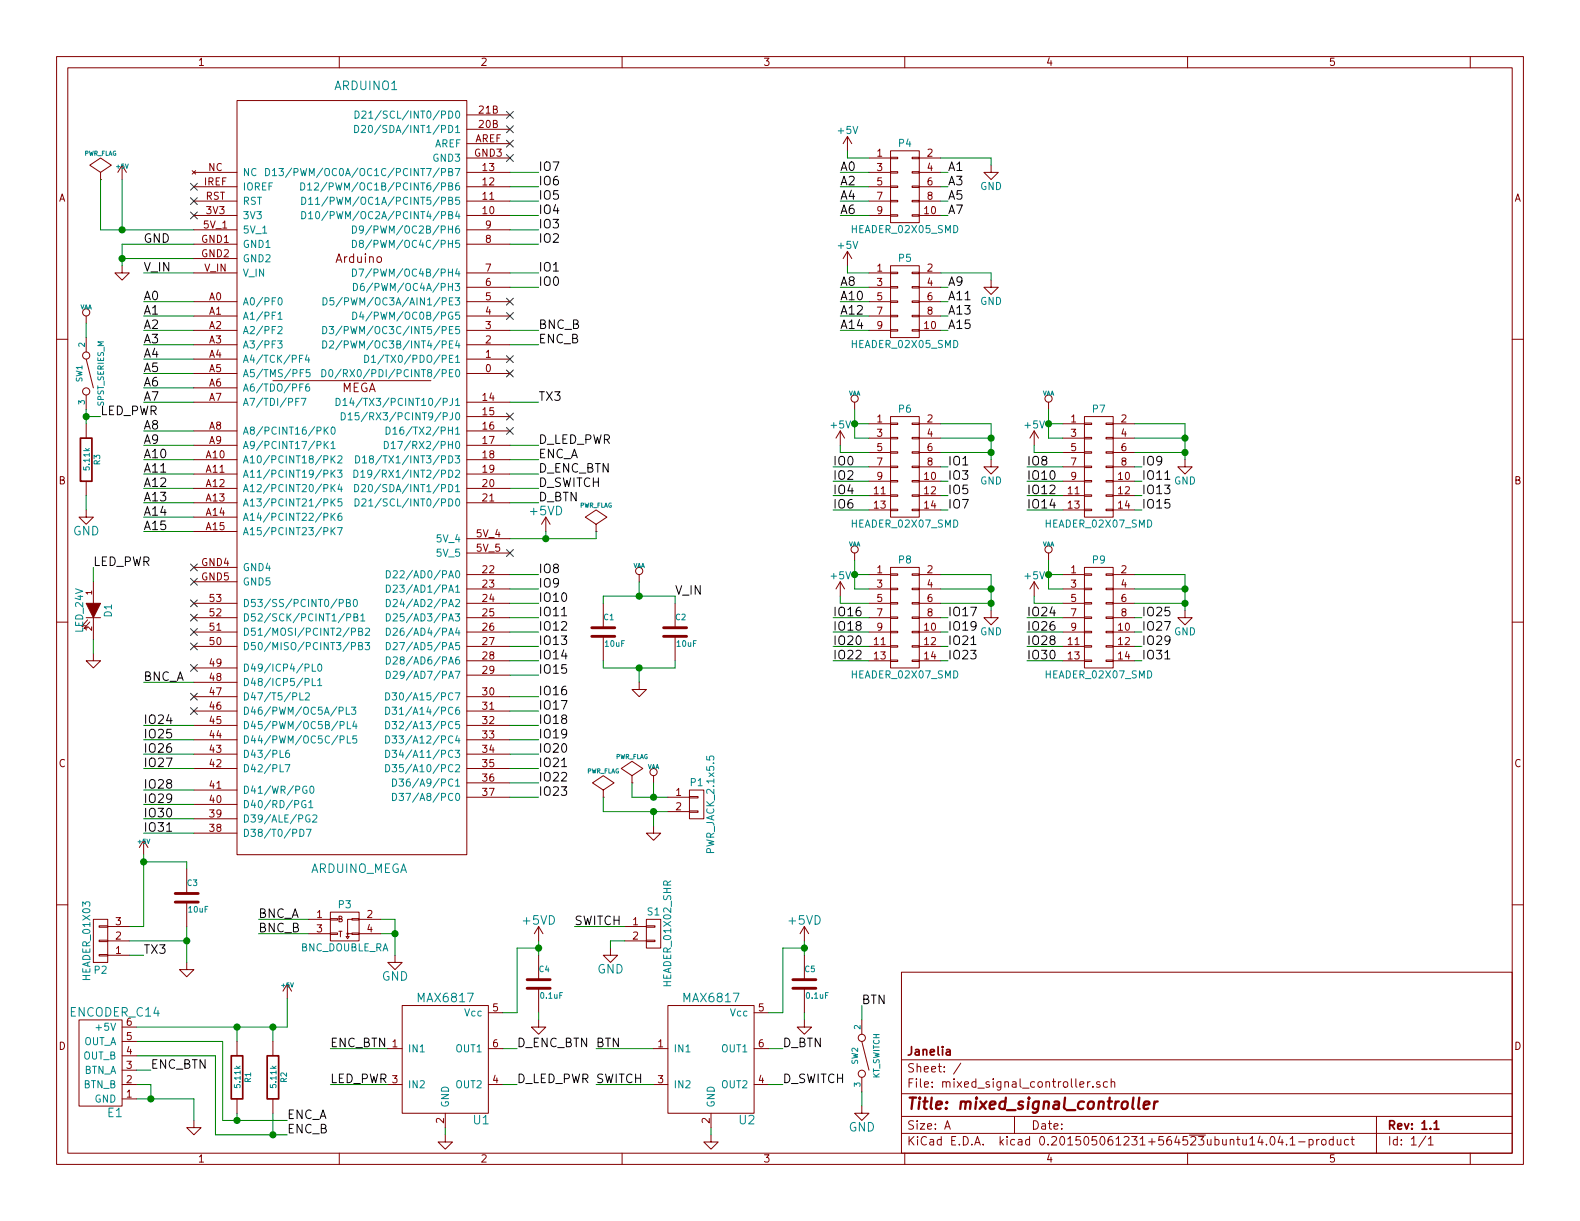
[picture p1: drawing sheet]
EESchema Schematic File Version 2
LIBS:power
LIBS:device
LIBS:transistors
LIBS:conn
LIBS:linear
LIBS:regul
LIBS:74xx
LIBS:cmos4000
LIBS:adc-dac
LIBS:memory
LIBS:xilinx
LIBS:microcontrollers
LIBS:dsp
LIBS:microchip
LIBS:analog_switches
LIBS:motorola
LIBS:texas
LIBS:intel
LIBS:audio
LIBS:interface
LIBS:digital-audio
LIBS:philips
LIBS:display
LIBS:cypress
LIBS:siliconi
LIBS:opto
LIBS:atmel
LIBS:contrib
LIBS:valves
LIBS:mixed_signal_controller
LIBS:components
LIBS:mixed_signal_controller-cache
EELAYER 25 0
EELAYER END
$Descr A 11000 8500
encoding utf-8
Sheet 1 1
Title "mixed_signal_controller"
Date ""
Rev "1.1"
Comp "Janelia"
Comment1 ""
Comment2 ""
Comment3 ""
Comment4 ""
$EndDescr
NoConn ~ 1350 1300
NoConn ~ 1350 1500
$Comp
L +5V #PWR01
U 1 1
P 850 1250
F 0 "#PWR01" H 850 1340 20  0001 C CNN
F 1 "+5V" H 850 1340 30  0000 C CNN
F 2 "" H 850 1250 60  0000 C CNN
F 3 "" H 850 1250 60  0000 C CNN
	1    850  1250
	1    0    0    -1  
$EndComp
$Comp
L PWR_FLAG #FLG02
U 1 1
P 700 1250
F 0 "#FLG02" H 700 1345 30  0001 C CNN
F 1 "PWR_FLAG" H 700 1430 30  0000 C CNN
F 2 "" H 700 1250 60  0000 C CNN
F 3 "" H 700 1250 60  0000 C CNN
	1    700  1250
	1    0    0    -1  
$EndComp
Wire Wire Line
	700  1250 700  1600
Wire Wire Line
	700  1600 1350 1600
Wire Wire Line
	850  1250 850  1600
Connection ~ 850  1600
$Comp
L GND #PWR03
U 1 1
P 850 1850
F 0 "#PWR03" H 850 1850 30  0001 C CNN
F 1 "GND" H 850 1780 30  0001 C CNN
F 2 "" H 850 1850 60  0000 C CNN
F 3 "" H 850 1850 60  0000 C CNN
	1    850  1850
	1    0    0    -1  
$EndComp
Wire Wire Line
	1350 1700 850  1700
Wire Wire Line
	850  1700 850  1850
Wire Wire Line
	1350 1800 850  1800
Connection ~ 850  1800
NoConn ~ 1350 3950
NoConn ~ 1350 4050
NoConn ~ 1350 4850
NoConn ~ 1350 4950
NoConn ~ 3550 1000
NoConn ~ 3550 1100
NoConn ~ 3550 2100
NoConn ~ 3550 2200
NoConn ~ 3550 2500
NoConn ~ 3550 2600
NoConn ~ 3550 2900
NoConn ~ 3550 3000
NoConn ~ 3550 3850
$Comp
L GND #PWR04
U 1 1
P 4550 5750
F 0 "#PWR04" H 4550 5750 30  0001 C CNN
F 1 "GND" H 4550 5680 30  0001 C CNN
F 2 "" H 4550 5750 60  0000 C CNN
F 3 "" H 4550 5750 60  0000 C CNN
	1    4550 5750
	1    0    0    -1  
$EndComp
$Comp
L VAA #PWR05
U 1 1
P 4550 5450
F 0 "#PWR05" H 4550 5510 30  0001 C CNN
F 1 "VAA" H 4550 5560 30  0000 C CNN
F 2 "" H 4550 5450 60  0000 C CNN
F 3 "" H 4550 5450 60  0000 C CNN
	1    4550 5450
	1    0    0    -1  
$EndComp
$Comp
L PWR_FLAG #FLG06
U 1 1
P 4400 5450
F 0 "#FLG06" H 4400 5545 30  0001 C CNN
F 1 "PWR_FLAG" H 4400 5630 30  0000 C CNN
F 2 "" H 4400 5450 60  0000 C CNN
F 3 "" H 4400 5450 60  0000 C CNN
	1    4400 5450
	1    0    0    -1  
$EndComp
$Comp
L PWR_FLAG #FLG07
U 1 1
P 4200 5550
F 0 "#FLG07" H 4200 5645 30  0001 C CNN
F 1 "PWR_FLAG" H 4200 5730 30  0000 C CNN
F 2 "" H 4200 5550 60  0000 C CNN
F 3 "" H 4200 5550 60  0000 C CNN
	1    4200 5550
	1    0    0    -1  
$EndComp
Wire Wire Line
	4400 5550 4650 5550
Wire Wire Line
	4400 5550 4400 5450
Wire Wire Line
	4550 5450 4550 5550
Connection ~ 4550 5550
Wire Wire Line
	4200 5650 4650 5650
Wire Wire Line
	4200 5650 4200 5550
Wire Wire Line
	4550 5650 4550 5750
Connection ~ 4550 5650
Wire Wire Line
	1350 1900 1000 1900
Text Label 1000 1900 0    60   ~ 0
V_IN
Wire Wire Line
	900  6650 1000 6650
Text Label 1000 6650 0    60   ~ 0
TX3
$Comp
L GND #PWR08
U 1 1
P 1300 6700
F 0 "#PWR08" H 1300 6700 30  0001 C CNN
F 1 "GND" H 1300 6630 30  0001 C CNN
F 2 "" H 1300 6700 60  0000 C CNN
F 3 "" H 1300 6700 60  0000 C CNN
	1    1300 6700
	1    0    0    -1  
$EndComp
Wire Wire Line
	1300 6450 1300 6700
Wire Wire Line
	900  6550 1300 6550
Connection ~ 1300 6550
$Comp
L +5V #PWR09
U 1 1
P 1000 5950
F 0 "#PWR09" H 1000 6040 20  0001 C CNN
F 1 "+5V" H 1000 6040 30  0000 C CNN
F 2 "" H 1000 5950 60  0000 C CNN
F 3 "" H 1000 5950 60  0000 C CNN
	1    1000 5950
	1    0    0    -1  
$EndComp
Wire Wire Line
	1300 6050 1300 6000
Wire Wire Line
	1300 6000 1000 6000
Wire Wire Line
	1000 5950 1000 6450
Wire Wire Line
	1000 6450 900  6450
Connection ~ 1000 6000
$Comp
L GND #PWR010
U 1 1
P 650 4550
F 0 "#PWR010" H 650 4550 30  0001 C CNN
F 1 "GND" H 650 4480 30  0001 C CNN
F 2 "" H 650 4550 60  0000 C CNN
F 3 "" H 650 4550 60  0000 C CNN
	1    650  4550
	1    0    0    -1  
$EndComp
Wire Wire Line
	650  4450 650  4550
$Comp
L VAA #PWR011
U 1 1
P 4450 4050
F 0 "#PWR011" H 4450 4110 30  0001 C CNN
F 1 "VAA" H 4450 4160 30  0000 C CNN
F 2 "" H 4450 4050 60  0000 C CNN
F 3 "" H 4450 4050 60  0000 C CNN
	1    4450 4050
	1    0    0    -1  
$EndComp
$Comp
L GND #PWR012
U 1 1
P 4450 4750
F 0 "#PWR012" H 4450 4750 30  0001 C CNN
F 1 "GND" H 4450 4680 30  0001 C CNN
F 2 "" H 4450 4750 60  0000 C CNN
F 3 "" H 4450 4750 60  0000 C CNN
	1    4450 4750
	1    0    0    -1  
$EndComp
$Comp
L GND #PWR013
U 1 1
P 1350 7800
F 0 "#PWR013" H 1350 7800 30  0001 C CNN
F 1 "GND" H 1350 7730 30  0001 C CNN
F 2 "" H 1350 7800 60  0000 C CNN
F 3 "" H 1350 7800 60  0000 C CNN
	1    1350 7800
	1    0    0    -1  
$EndComp
Wire Wire Line
	950  7650 1350 7650
Wire Wire Line
	1350 7650 1350 7800
Wire Wire Line
	950  7550 1050 7550
Wire Wire Line
	950  7450 1050 7450
$Comp
L +5V #PWR014
U 1 1
P 2000 6950
F 0 "#PWR014" H 2000 7040 20  0001 C CNN
F 1 "+5V" H 2000 7040 30  0000 C CNN
F 2 "" H 2000 6950 60  0000 C CNN
F 3 "" H 2000 6950 60  0000 C CNN
	1    2000 6950
	1    0    0    -1  
$EndComp
Wire Wire Line
	950  7150 2000 7150
Wire Wire Line
	2000 7150 2000 6950
Wire Wire Line
	1900 7250 1900 7150
Connection ~ 1900 7150
Wire Wire Line
	1650 7250 1650 7150
Connection ~ 1650 7150
Wire Wire Line
	950  7250 1550 7250
Wire Wire Line
	1550 7250 1550 7800
Wire Wire Line
	1550 7800 2000 7800
Wire Wire Line
	950  7350 1500 7350
Wire Wire Line
	1500 7350 1500 7900
Wire Wire Line
	1500 7900 2000 7900
Text Label 1050 7450 0    60   ~ 0
ENC_BTN
Text Label 2000 7800 0    60   ~ 0
ENC_A
Text Label 2000 7900 0    60   ~ 0
ENC_B
Wire Wire Line
	1650 7750 1650 7800
Connection ~ 1650 7800
Wire Wire Line
	1900 7750 1900 7900
Connection ~ 1900 7900
Wire Wire Line
	1050 7550 1050 7650
Connection ~ 1050 7650
Wire Wire Line
	2700 7300 2300 7300
Text Label 2300 7300 0    60   ~ 0
ENC_BTN
Wire Wire Line
	3500 7300 3600 7300
Text Label 3600 7300 0    60   ~ 0
D_ENC_BTN
$Comp
L GND #PWR015
U 1 1
P 3100 7900
F 0 "#PWR015" H 3100 7900 30  0001 C CNN
F 1 "GND" H 3100 7830 30  0001 C CNN
F 2 "" H 3100 7900 60  0000 C CNN
F 3 "" H 3100 7900 60  0000 C CNN
	1    3100 7900
	1    0    0    -1  
$EndComp
Wire Wire Line
	3100 7850 3100 7900
$Comp
L GND #PWR016
U 1 1
P 3750 7100
F 0 "#PWR016" H 3750 7100 30  0001 C CNN
F 1 "GND" H 3750 7030 30  0001 C CNN
F 2 "" H 3750 7100 60  0000 C CNN
F 3 "" H 3750 7100 60  0000 C CNN
	1    3750 7100
	1    0    0    -1  
$EndComp
$Comp
L VAA #PWR017
U 1 1
P 600 2250
F 0 "#PWR017" H 600 2310 30  0001 C CNN
F 1 "VAA" H 600 2360 30  0000 C CNN
F 2 "" H 600 2250 60  0000 C CNN
F 3 "" H 600 2250 60  0000 C CNN
	1    600  2250
	1    0    0    -1  
$EndComp
Text Label 1000 1700 0    60   ~ 0
GND
$Comp
L LED_24V D1
U 1 1
P 650 4250
F 0 "D1" H 650 4350 50  0000 C CNN
F 1 "LED_24V" H 650 4150 50  0000 C CNN
F 2 "mixed_signal_controller:LED_555-3XXX" H 550 4250 60  0001 C CNN
F 3 "" H 650 4250 60  0000 C CNN
F 4 "digikey" H 750 4450 60  0001 C CNN "Vendor"
F 5 "350-1723-ND" H 850 4550 60  0001 C CNN "PartNumber"
F 6 "LED 2MM 24V VERTICAL RED PC MNT" H 950 4650 60  0001 C CNN "Description"
	1    650  4250
	0    1    1    0   
$EndComp
$Comp
L 10uF C1
U 1 1
P 4200 4400
F 0 "C1" H 4200 4500 40  0000 L CNN
F 1 "10uF" H 4206 4315 40  0000 L CNN
F 2 "mixed_signal_controller:SM1210" H 4238 4250 30  0001 C CNN
F 3 "" H 4200 4400 60  0000 C CNN
F 4 "digikey" H 4300 4600 60  0001 C CNN "Vendor"
F 5 "445-4536-1-ND" H 4400 4700 60  0001 C CNN "PartNumber"
F 6 "CAP CER 10UF 50V 10% X7S 1210" H 4500 4800 60  0001 C CNN "Description"
	1    4200 4400
	1    0    0    -1  
$EndComp
$Comp
L 10uF C2
U 1 1
P 4700 4400
F 0 "C2" H 4700 4500 40  0000 L CNN
F 1 "10uF" H 4706 4315 40  0000 L CNN
F 2 "mixed_signal_controller:SM1210" H 4738 4250 30  0001 C CNN
F 3 "" H 4700 4400 60  0000 C CNN
F 4 "digikey" H 4800 4600 60  0001 C CNN "Vendor"
F 5 "445-4536-1-ND" H 4900 4700 60  0001 C CNN "PartNumber"
F 6 "CAP CER 10UF 50V 10% X7S 1210" H 5000 4800 60  0001 C CNN "Description"
	1    4700 4400
	1    0    0    -1  
$EndComp
$Comp
L 10uF C3
U 1 1
P 1300 6250
F 0 "C3" H 1300 6350 40  0000 L CNN
F 1 "10uF" H 1306 6165 40  0000 L CNN
F 2 "mixed_signal_controller:SM1210" H 1338 6100 30  0001 C CNN
F 3 "" H 1300 6250 60  0000 C CNN
F 4 "digikey" H 1400 6450 60  0001 C CNN "Vendor"
F 5 "445-4536-1-ND" H 1500 6550 60  0001 C CNN "PartNumber"
F 6 "CAP CER 10UF 50V 10% X7S 1210" H 1600 6650 60  0001 C CNN "Description"
	1    1300 6250
	1    0    0    -1  
$EndComp
$Comp
L 0.1uF C4
U 1 1
P 3750 6850
F 0 "C4" H 3750 6950 40  0000 L CNN
F 1 "0.1uF" H 3756 6765 40  0000 L CNN
F 2 "mixed_signal_controller:SM1210" H 3788 6700 30  0001 C CNN
F 3 "" H 3750 6850 60  0000 C CNN
F 4 "digikey" H 3850 7050 60  0001 C CNN "Vendor"
F 5 "478-3586-1-ND" H 3950 7150 60  0001 C CNN "PartNumber"
F 6 "CAP CER 0.1UF 50V 10% X7R 1210" H 4050 7250 60  0001 C CNN "Description"
	1    3750 6850
	1    0    0    -1  
$EndComp
$Comp
L 5.11k R1
U 1 1
P 1650 7500
F 0 "R1" V 1730 7500 40  0000 C CNN
F 1 "5.11k" V 1657 7501 40  0000 C CNN
F 2 "mixed_signal_controller:SM1210" V 1580 7500 30  0001 C CNN
F 3 "" H 1650 7500 30  0000 C CNN
F 4 "digikey" V 1830 7600 60  0001 C CNN "Vendor"
F 5 "P5.11KAACT-ND" V 1930 7700 60  0001 C CNN "PartNumber"
F 6 "RES SMD 5.11K OHM 1% 1/2W 1210" V 2030 7800 60  0001 C CNN "Description"
	1    1650 7500
	1    0    0    -1  
$EndComp
$Comp
L 5.11k R2
U 1 1
P 1900 7500
F 0 "R2" V 1980 7500 40  0000 C CNN
F 1 "5.11k" V 1907 7501 40  0000 C CNN
F 2 "mixed_signal_controller:SM1210" V 1830 7500 30  0001 C CNN
F 3 "" H 1900 7500 30  0000 C CNN
F 4 "digikey" V 2080 7600 60  0001 C CNN "Vendor"
F 5 "P5.11KAACT-ND" V 2180 7700 60  0001 C CNN "PartNumber"
F 6 "RES SMD 5.11K OHM 1% 1/2W 1210" V 2280 7800 60  0001 C CNN "Description"
	1    1900 7500
	1    0    0    -1  
$EndComp
$Comp
L MAX6817 U1
U 1 1
P 3100 7550
F 0 "U1" H 3350 7300 60  0000 C CNN
F 1 "MAX6817" H 3100 8150 60  0000 C CNN
F 2 "mixed_signal_controller:MAX6817" H 3250 7200 60  0001 C CNN
F 3 "" H 3100 7550 60  0000 C CNN
F 4 "digikey" H 3450 7400 60  0001 C CNN "Vendor"
F 5 "MAX6817EUT+TCT-ND" H 3550 7500 60  0001 C CNN "PartNumber"
F 6 "IC DEBOUNCER SWITCH DUAL SOT23-6" H 3650 7600 60  0001 C CNN "Description"
	1    3100 7550
	1    0    0    -1  
$EndComp
Wire Wire Line
	1350 4750 1000 4750
Text Label 1000 4750 0    60   ~ 0
BNC_A
$Comp
L ENCODER_C14 E1
U 1 1
P 800 7400
F 0 "E1" H 800 7050 60  0000 C CNN
F 1 "ENCODER_C14" H 800 7750 60  0000 C CNN
F 2 "mixed_signal_controller:Micro-MaTch_6_SMD" H 700 6950 60  0001 C CNN
F 3 "" H 800 7050 60  0000 C CNN
F 4 "digikey" H 900 7150 60  0001 C CNN "Vendor"
F 5 "A99474CT-ND" H 1000 7250 60  0001 C CNN "PartNumber"
F 6 "CONN FMALE-ON-BRD 6POS VERT SMD" H 1100 7350 60  0001 C CNN "Description"
	1    800  7400
	1    0    0    -1  
$EndComp
Wire Wire Line
	650  4050 650  3950
Text Label 650  3950 0    60   ~ 0
LED_PWR
Wire Wire Line
	3550 3300 3750 3300
Text Label 3750 3300 0    60   ~ 0
D_ENC_BTN
Wire Wire Line
	3550 2800 3750 2800
Text Label 3750 2800 0    60   ~ 0
TX3
Text Label 3750 3200 0    60   ~ 0
ENC_A
Text Label 3750 2400 0    60   ~ 0
ENC_B
$Comp
L 5.11k R3
U 1 1
P 600 3200
F 0 "R3" V 680 3200 40  0000 C CNN
F 1 "5.11k" V 607 3201 40  0000 C CNN
F 2 "mixed_signal_controller:SM1210" V 530 3200 30  0001 C CNN
F 3 "" H 600 3200 30  0000 C CNN
F 4 "digikey" V 780 3300 60  0001 C CNN "Vendor"
F 5 "P5.11KAACT-ND" V 880 3400 60  0001 C CNN "PartNumber"
F 6 "RES SMD 5.11K OHM 1% 1/2W 1210" V 980 3500 60  0001 C CNN "Description"
	1    600  3200
	1    0    0    -1  
$EndComp
$Comp
L GND #PWR018
U 1 1
P 600 3550
F 0 "#PWR018" H 600 3300 60  0001 C CNN
F 1 "GND" H 600 3400 60  0000 C CNN
F 2 "" H 600 3550 60  0000 C CNN
F 3 "" H 600 3550 60  0000 C CNN
	1    600  3550
	1    0    0    -1  
$EndComp
Wire Wire Line
	2700 7550 2300 7550
Text Label 2300 7550 0    60   ~ 0
LED_PWR
Wire Wire Line
	3500 7550 3600 7550
Text Label 3600 7550 0    60   ~ 0
D_LED_PWR
Text Label 3750 3100 0    60   ~ 0
D_LED_PWR
$Comp
L GND #PWR019
U 1 1
P 2750 6650
F 0 "#PWR019" H 2750 6400 60  0001 C CNN
F 1 "GND" H 2750 6500 60  0000 C CNN
F 2 "" H 2750 6650 60  0000 C CNN
F 3 "" H 2750 6650 60  0000 C CNN
	1    2750 6650
	1    0    0    -1  
$EndComp
Wire Wire Line
	2650 6400 2750 6400
Wire Wire Line
	2750 6400 2750 6650
Wire Wire Line
	2650 6500 2750 6500
Connection ~ 2750 6500
Wire Wire Line
	2150 6400 1800 6400
Wire Wire Line
	2150 6500 1800 6500
Text Label 1800 6400 0    60   ~ 0
BNC_A
Text Label 1800 6500 0    60   ~ 0
BNC_B
Text Label 3750 2300 0    60   ~ 0
BNC_B
$Comp
L BNC_DOUBLE_RA P3
U 1 1
P 2400 6450
F 0 "P3" H 2400 6600 50  0000 C CNN
F 1 "BNC_DOUBLE_RA" H 2400 6300 50  0000 C CNN
F 2 "mixed_signal_controller:BNC_DOUBLE" H 2400 5250 60  0001 C CNN
F 3 "" H 2400 5250 60  0000 C CNN
F 4 "digikey" H 2500 6700 60  0001 C CNN "Vendor"
F 5 "ACX1655-ND" H 2600 6800 60  0001 C CNN "PartNumber"
F 6 "CONN BNC JACK R/A 75 OHM PCB" H 2700 6900 60  0001 C CNN "Description"
	1    2400 6450
	1    0    0    -1  
$EndComp
NoConn ~ 1350 4200
Wire Wire Line
	1350 2100 1000 2100
Text Label 1000 2100 0    60   ~ 0
A0
NoConn ~ 3550 900 
NoConn ~ 3550 800 
Wire Wire Line
	3750 6550 3750 6650
Wire Wire Line
	3750 7050 3750 7100
Wire Wire Line
	3750 6600 3600 6600
Wire Wire Line
	3600 6600 3600 7050
Wire Wire Line
	3600 7050 3500 7050
Connection ~ 3750 6600
$Comp
L SPST_SERIES_M SW1
U 1 1
P 600 2600
F 0 "SW1" H 600 2550 40  0000 C CNN
F 1 "SPST_SERIES_M" H 600 2700 40  0000 C CNN
F 2 "mixed_signal_controller:SPST_SERIES_M" H 500 2400 60  0001 C CNN
F 3 "" H 600 2600 60  0000 C CNN
F 4 "digikey" H 700 2800 60  0001 C CNN "Vendor"
F 5 "360-3243-ND" H 800 2900 60  0001 C CNN "PartNumber"
F 6 "SWITCH TOGGLE SPST 6A 125V" H 900 3000 60  0001 C CNN "Description"
	1    600  2600
	0    1    1    0   
$EndComp
Wire Wire Line
	600  2350 600  2250
Wire Wire Line
	600  2850 600  2950
Wire Wire Line
	600  2900 700  2900
Connection ~ 600  2900
Text Label 700  2900 0    60   ~ 0
LED_PWR
Wire Wire Line
	600  3450 600  3550
$Comp
L HEADER_01X03 P2
U 1 1
P 700 6550
F 0 "P2" H 700 6750 50  0000 C CNN
F 1 "HEADER_01X03" V 800 6550 50  0000 C CNN
F 2 "footprints:Header_3_Pin" H 600 6650 60  0001 C CNN
F 3 "" H 700 6750 60  0000 C CNN
F 4 "digikey" H 800 6850 60  0001 C CNN "Vendor"
F 5 "609-3461-ND" H 900 6950 60  0001 C CNN "PartNumber"
F 6 "01x03 .100 SR STRAIGHT" H 1000 7050 60  0001 C CNN "Description"
	1    700  6550
	-1   0    0    1   
$EndComp
Wire Wire Line
	3550 3400 3750 3400
Wire Wire Line
	3550 3500 3750 3500
Text Label 3750 3400 0    60   ~ 0
D_SWITCH
Text Label 3750 3500 0    60   ~ 0
D_BTN
$Comp
L +5VD #PWR020
U 1 1
P 3800 3700
F 0 "#PWR020" H 3800 3550 60  0001 C CNN
F 1 "+5VD" H 3800 3840 60  0000 C CNN
F 2 "" H 3800 3700 60  0000 C CNN
F 3 "" H 3800 3700 60  0000 C CNN
	1    3800 3700
	1    0    0    -1  
$EndComp
$Comp
L PWR_FLAG #FLG021
U 1 1
P 4150 3700
F 0 "#FLG021" H 4150 3795 30  0001 C CNN
F 1 "PWR_FLAG" H 4150 3880 30  0000 C CNN
F 2 "" H 4150 3700 60  0000 C CNN
F 3 "" H 4150 3700 60  0000 C CNN
	1    4150 3700
	1    0    0    -1  
$EndComp
Wire Wire Line
	4150 3750 4150 3700
Wire Wire Line
	3550 3750 4150 3750
Wire Wire Line
	3800 3700 3800 3750
Connection ~ 3800 3750
$Comp
L +5VD #PWR022
U 1 1
P 3750 6550
F 0 "#PWR022" H 3750 6400 60  0001 C CNN
F 1 "+5VD" H 3750 6690 60  0000 C CNN
F 2 "" H 3750 6550 60  0000 C CNN
F 3 "" H 3750 6550 60  0000 C CNN
	1    3750 6550
	1    0    0    -1  
$EndComp
Wire Wire Line
	4550 7300 4150 7300
Text Label 4150 7300 0    60   ~ 0
BTN
Wire Wire Line
	5350 7300 5450 7300
Text Label 5450 7300 0    60   ~ 0
D_BTN
$Comp
L GND #PWR023
U 1 1
P 4950 7900
F 0 "#PWR023" H 4950 7900 30  0001 C CNN
F 1 "GND" H 4950 7830 30  0001 C CNN
F 2 "" H 4950 7900 60  0000 C CNN
F 3 "" H 4950 7900 60  0000 C CNN
	1    4950 7900
	1    0    0    -1  
$EndComp
Wire Wire Line
	4950 7850 4950 7900
$Comp
L GND #PWR024
U 1 1
P 5600 7100
F 0 "#PWR024" H 5600 7100 30  0001 C CNN
F 1 "GND" H 5600 7030 30  0001 C CNN
F 2 "" H 5600 7100 60  0000 C CNN
F 3 "" H 5600 7100 60  0000 C CNN
	1    5600 7100
	1    0    0    -1  
$EndComp
$Comp
L 0.1uF C5
U 1 1
P 5600 6850
F 0 "C5" H 5600 6950 40  0000 L CNN
F 1 "0.1uF" H 5606 6765 40  0000 L CNN
F 2 "mixed_signal_controller:SM1210" H 5638 6700 30  0001 C CNN
F 3 "" H 5600 6850 60  0000 C CNN
F 4 "digikey" H 5700 7050 60  0001 C CNN "Vendor"
F 5 "478-3586-1-ND" H 5800 7150 60  0001 C CNN "PartNumber"
F 6 "CAP CER 0.1UF 50V 10% X7R 1210" H 5900 7250 60  0001 C CNN "Description"
	1    5600 6850
	1    0    0    -1  
$EndComp
$Comp
L MAX6817 U2
U 1 1
P 4950 7550
F 0 "U2" H 5200 7300 60  0000 C CNN
F 1 "MAX6817" H 4950 8150 60  0000 C CNN
F 2 "mixed_signal_controller:MAX6817" H 5100 7200 60  0001 C CNN
F 3 "" H 4950 7550 60  0000 C CNN
F 4 "digikey" H 5300 7400 60  0001 C CNN "Vendor"
F 5 "MAX6817EUT+TCT-ND" H 5400 7500 60  0001 C CNN "PartNumber"
F 6 "IC DEBOUNCER SWITCH DUAL SOT23-6" H 5500 7600 60  0001 C CNN "Description"
	1    4950 7550
	1    0    0    -1  
$EndComp
Wire Wire Line
	4550 7550 4150 7550
Text Label 4150 7550 0    60   ~ 0
SWITCH
Wire Wire Line
	5350 7550 5450 7550
Text Label 5450 7550 0    60   ~ 0
D_SWITCH
Wire Wire Line
	5600 6550 5600 6650
Wire Wire Line
	5600 7050 5600 7100
Wire Wire Line
	5600 6600 5450 6600
Wire Wire Line
	5450 6600 5450 7050
Wire Wire Line
	5450 7050 5350 7050
Connection ~ 5600 6600
$Comp
L +5VD #PWR025
U 1 1
P 5600 6550
F 0 "#PWR025" H 5600 6400 60  0001 C CNN
F 1 "+5VD" H 5600 6690 60  0000 C CNN
F 2 "" H 5600 6550 60  0000 C CNN
F 3 "" H 5600 6550 60  0000 C CNN
	1    5600 6550
	1    0    0    -1  
$EndComp
$Comp
L HEADER_01X02_SHR S1
U 1 1
P 4550 6500
F 0 "S1" H 4550 6650 50  0000 C CNN
F 1 "HEADER_01X02_SHR" V 4650 6500 50  0000 C CNN
F 2 "mixed_signal_controller:Header_Shrouded_2_Pin" H 4450 6550 60  0001 C CNN
F 3 "" H 4550 6500 60  0000 C CNN
F 4 "digikey" H 4650 6750 60  0001 C CNN "Vendor"
F 5 "WM4800-ND" H 4750 6850 60  0001 C CNN "PartNumber"
F 6 "CONN HEADER 2POS .100 VERT GOLD" H 4850 6950 60  0001 C CNN "Description"
	1    4550 6500
	1    0    0    -1  
$EndComp
Wire Wire Line
	4350 6450 4000 6450
Text Label 4000 6450 0    60   ~ 0
SWITCH
$Comp
L GND #PWR026
U 1 1
P 4250 6600
F 0 "#PWR026" H 4250 6350 60  0001 C CNN
F 1 "GND" H 4250 6450 60  0000 C CNN
F 2 "" H 4250 6600 60  0000 C CNN
F 3 "" H 4250 6600 60  0000 C CNN
	1    4250 6600
	1    0    0    -1  
$EndComp
Wire Wire Line
	4250 6600 4250 6550
Wire Wire Line
	4250 6550 4350 6550
$Comp
L KT_SWITCH SW2
U 1 1
P 6000 7350
F 0 "SW2" H 6000 7300 40  0000 C CNN
F 1 "KT_SWITCH" H 6000 7450 40  0000 C CNN
F 2 "mixed_signal_controller:KT_SWITCH" H 5900 7150 60  0001 C CNN
F 3 "" H 6000 7300 60  0000 C CNN
F 4 "digikey" H 6100 7550 60  0001 C CNN "Vendor"
F 5 "CKN1860CT-ND" H 6200 7650 60  0001 C CNN "PartNumber"
F 6 "SWITCH TACTILE SPST-NO 1VA 32V" H 6300 7750 60  0001 C CNN "Description"
	1    6000 7350
	0    1    1    0   
$EndComp
$Comp
L GND #PWR027
U 1 1
P 6000 7700
F 0 "#PWR027" H 6000 7450 60  0001 C CNN
F 1 "GND" H 6000 7550 60  0000 C CNN
F 2 "" H 6000 7700 60  0000 C CNN
F 3 "" H 6000 7700 60  0000 C CNN
	1    6000 7700
	1    0    0    -1  
$EndComp
Wire Wire Line
	6000 7600 6000 7700
Wire Wire Line
	6000 7100 6000 7000
Text Label 6000 7000 0    60   ~ 0
BTN
Wire Wire Line
	3550 3200 3750 3200
Wire Wire Line
	3550 2400 3750 2400
Wire Wire Line
	3550 2300 3750 2300
Wire Wire Line
	3550 3100 3750 3100
NoConn ~ 1350 4300
NoConn ~ 1350 4400
NoConn ~ 1350 4500
NoConn ~ 1350 4650
Wire Wire Line
	1350 2800 1000 2800
Wire Wire Line
	1350 2700 1000 2700
Wire Wire Line
	1350 2600 1000 2600
Wire Wire Line
	1350 2500 1000 2500
Wire Wire Line
	1350 2400 1000 2400
Wire Wire Line
	1350 2300 1000 2300
Wire Wire Line
	1350 2200 1000 2200
Text Label 1000 2200 0    60   ~ 0
A1
Text Label 1000 2300 0    60   ~ 0
A2
Text Label 1000 2400 0    60   ~ 0
A3
Text Label 1000 2500 0    60   ~ 0
A4
Text Label 1000 2600 0    60   ~ 0
A5
Text Label 1000 2700 0    60   ~ 0
A6
Text Label 1000 2800 0    60   ~ 0
A7
$Comp
L HEADER_02X05_SMD P4
U 1 1
P 6300 1300
F 0 "P4" H 6300 1600 50  0000 C CNN
F 1 "HEADER_02X05_SMD" H 6300 1000 50  0000 C CNN
F 2 "mixed_signal_controller:HEADER_02x05_SMD" H 6300 100 60  0001 C CNN
F 3 "" H 6300 100 60  0000 C CNN
F 4 "digikey" H 6400 1700 60  0001 C CNN "Vendor"
F 5 "S9185-ND" H 6500 1800 60  0001 C CNN "PartNumber"
F 6 "CONN_HEADR_2.54MM_10POS_GOLD_SMD" H 6600 1900 60  0001 C CNN "Description"
	1    6300 1300
	1    0    0    -1  
$EndComp
$Comp
L +5V #PWR028
U 1 1
P 5900 1050
F 0 "#PWR028" H 5900 900 50  0001 C CNN
F 1 "+5V" H 5900 1190 50  0000 C CNN
F 2 "" H 5900 1050 60  0000 C CNN
F 3 "" H 5900 1050 60  0000 C CNN
	1    5900 1050
	1    0    0    -1  
$EndComp
Wire Wire Line
	6050 1100 5900 1100
Wire Wire Line
	5900 1100 5900 1050
Wire Wire Line
	6050 1200 5850 1200
Text Label 5850 1200 0    60   ~ 0
A0
Wire Wire Line
	6050 1300 5850 1300
Wire Wire Line
	6050 1400 5850 1400
Wire Wire Line
	6050 1500 5850 1500
Wire Wire Line
	6550 1200 6600 1200
Wire Wire Line
	6550 1300 6600 1300
Wire Wire Line
	6550 1400 6600 1400
Wire Wire Line
	6550 1500 6600 1500
Text Label 6600 1200 0    60   ~ 0
A1
Text Label 6600 1300 0    60   ~ 0
A3
Text Label 5850 1300 0    60   ~ 0
A2
Text Label 5850 1400 0    60   ~ 0
A4
Text Label 5850 1500 0    60   ~ 0
A6
Text Label 6600 1400 0    60   ~ 0
A5
Text Label 6600 1500 0    60   ~ 0
A7
$Comp
L GND #PWR029
U 1 1
P 6900 1150
F 0 "#PWR029" H 6900 900 50  0001 C CNN
F 1 "GND" H 6900 1000 50  0000 C CNN
F 2 "" H 6900 1150 60  0000 C CNN
F 3 "" H 6900 1150 60  0000 C CNN
	1    6900 1150
	1    0    0    -1  
$EndComp
Wire Wire Line
	6550 1100 6900 1100
Wire Wire Line
	6900 1100 6900 1150
NoConn ~ 1350 1400
$Comp
L PWR_JACK_2.1x5.5 P1
U 1 1
P 4850 5600
F 0 "P1" H 4850 5750 50  0000 C CNN
F 1 "PWR_JACK_2.1x5.5" V 4950 5600 50  0000 C CNN
F 2 "mixed_signal_controller:DCJACK_2PIN_HIGHCURRENT" H 4750 5650 60  0001 C CNN
F 3 "" H 4850 5750 60  0000 C CNN
F 4 "digikey" H 4950 5850 60  0001 C CNN "Vendor"
F 5 "CP-063AH-ND" H 5050 5950 60  0001 C CNN "PartNumber"
F 6 "CONN PWR JACK DC 2.1X5.5 8A T/H" H 5150 6050 60  0001 C CNN "Description"
	1    4850 5600
	1    0    0    -1  
$EndComp
Wire Wire Line
	4200 4200 4200 4150
Wire Wire Line
	4200 4150 4700 4150
Wire Wire Line
	4700 4150 4700 4200
Wire Wire Line
	4200 4600 4200 4650
Wire Wire Line
	4200 4650 4700 4650
Wire Wire Line
	4700 4650 4700 4600
Wire Wire Line
	4450 4650 4450 4750
Connection ~ 4450 4650
Wire Wire Line
	4450 4050 4450 4150
Connection ~ 4450 4150
Text Label 4700 4150 0    60   ~ 0
V_IN
$Comp
L HEADER_02X05_SMD P5
U 1 1
P 6300 2100
F 0 "P5" H 6300 2400 50  0000 C CNN
F 1 "HEADER_02X05_SMD" H 6300 1800 50  0000 C CNN
F 2 "mixed_signal_controller:HEADER_02x05_SMD" H 6300 900 60  0001 C CNN
F 3 "" H 6300 900 60  0000 C CNN
F 4 "digikey" H 6400 2500 60  0001 C CNN "Vendor"
F 5 "S9185-ND" H 6500 2600 60  0001 C CNN "PartNumber"
F 6 "CONN_HEADR_2.54MM_10POS_GOLD_SMD" H 6600 2700 60  0001 C CNN "Description"
	1    6300 2100
	1    0    0    -1  
$EndComp
$Comp
L +5V #PWR030
U 1 1
P 5900 1850
F 0 "#PWR030" H 5900 1700 50  0001 C CNN
F 1 "+5V" H 5900 1990 50  0000 C CNN
F 2 "" H 5900 1850 60  0000 C CNN
F 3 "" H 5900 1850 60  0000 C CNN
	1    5900 1850
	1    0    0    -1  
$EndComp
Wire Wire Line
	6050 1900 5900 1900
Wire Wire Line
	5900 1900 5900 1850
Wire Wire Line
	6050 2000 5850 2000
Text Label 5850 2000 0    60   ~ 0
A8
Wire Wire Line
	6050 2100 5850 2100
Wire Wire Line
	6050 2200 5850 2200
Wire Wire Line
	6050 2300 5850 2300
Wire Wire Line
	6550 2000 6600 2000
Wire Wire Line
	6550 2100 6600 2100
Wire Wire Line
	6550 2200 6600 2200
Wire Wire Line
	6550 2300 6600 2300
Text Label 6600 2000 0    60   ~ 0
A9
Text Label 6600 2100 0    60   ~ 0
A11
Text Label 5850 2100 0    60   ~ 0
A10
Text Label 5850 2200 0    60   ~ 0
A12
Text Label 5850 2300 0    60   ~ 0
A14
Text Label 6600 2200 0    60   ~ 0
A13
Text Label 6600 2300 0    60   ~ 0
A15
$Comp
L GND #PWR031
U 1 1
P 6900 1950
F 0 "#PWR031" H 6900 1700 50  0001 C CNN
F 1 "GND" H 6900 1800 50  0000 C CNN
F 2 "" H 6900 1950 60  0000 C CNN
F 3 "" H 6900 1950 60  0000 C CNN
	1    6900 1950
	1    0    0    -1  
$EndComp
Wire Wire Line
	6550 1900 6900 1900
Wire Wire Line
	6900 1900 6900 1950
Wire Wire Line
	1350 3000 1000 3000
Wire Wire Line
	1350 3100 1000 3100
Wire Wire Line
	1350 3200 1000 3200
Wire Wire Line
	1350 3300 1000 3300
Wire Wire Line
	1350 3400 1000 3400
Wire Wire Line
	1350 3500 1000 3500
Wire Wire Line
	1350 3600 1000 3600
Wire Wire Line
	1350 3700 1000 3700
Text Label 1000 3000 0    60   ~ 0
A8
Text Label 1000 3100 0    60   ~ 0
A9
Text Label 1000 3200 0    60   ~ 0
A10
Text Label 1000 3300 0    60   ~ 0
A11
Text Label 1000 3400 0    60   ~ 0
A12
Text Label 1000 3500 0    60   ~ 0
A13
Text Label 1000 3600 0    60   ~ 0
A14
Text Label 1000 3700 0    60   ~ 0
A15
$Comp
L HEADER_02X07_SMD P6
U 1 1
P 6300 3250
F 0 "P6" H 6300 3650 50  0000 C CNN
F 1 "HEADER_02X07_SMD" H 6300 2850 50  0000 C CNN
F 2 "mixed_signal_controller:HEADER_02x07_SMD" H 6300 2050 60  0001 C CNN
F 3 "" H 6300 2050 60  0000 C CNN
F 4 "digikey" H 6400 3750 60  0001 C CNN "Vendor"
F 5 "S9186-ND" H 6500 3850 60  0001 C CNN "PartNumber"
F 6 "CONN HEADR 2.54MM 14POS GOLD SMD" H 6600 3950 60  0001 C CNN "Description"
	1    6300 3250
	1    0    0    -1  
$EndComp
Wire Wire Line
	6050 3250 5800 3250
Wire Wire Line
	6050 3350 5800 3350
Wire Wire Line
	6050 3450 5800 3450
Wire Wire Line
	6050 3550 5800 3550
Text Label 5800 3250 0    60   ~ 0
IO0
Text Label 5800 3350 0    60   ~ 0
IO2
Text Label 5800 3450 0    60   ~ 0
IO4
Text Label 5800 3550 0    60   ~ 0
IO6
Wire Wire Line
	6550 3250 6600 3250
Wire Wire Line
	6550 3350 6600 3350
Wire Wire Line
	6550 3450 6600 3450
Wire Wire Line
	6550 3550 6600 3550
Text Label 6600 3250 0    60   ~ 0
IO1
Text Label 6600 3350 0    60   ~ 0
IO3
Text Label 6600 3450 0    60   ~ 0
IO5
Text Label 6600 3550 0    60   ~ 0
IO7
$Comp
L +5V #PWR032
U 1 1
P 5850 3100
F 0 "#PWR032" H 5850 2950 50  0001 C CNN
F 1 "+5V" H 5850 3240 50  0000 C CNN
F 2 "" H 5850 3100 60  0000 C CNN
F 3 "" H 5850 3100 60  0000 C CNN
	1    5850 3100
	1    0    0    -1  
$EndComp
Wire Wire Line
	6050 3150 5850 3150
Wire Wire Line
	5850 3150 5850 3100
$Comp
L VAA #PWR033
U 1 1
P 5950 2850
F 0 "#PWR033" H 5950 2910 30  0001 C CNN
F 1 "VAA" H 5950 2960 30  0000 C CNN
F 2 "" H 5950 2850 60  0000 C CNN
F 3 "" H 5950 2850 60  0000 C CNN
	1    5950 2850
	1    0    0    -1  
$EndComp
Wire Wire Line
	5950 2850 5950 3050
Wire Wire Line
	5950 3050 6050 3050
Wire Wire Line
	6050 2950 5950 2950
Connection ~ 5950 2950
$Comp
L GND #PWR034
U 1 1
P 6900 3200
F 0 "#PWR034" H 6900 2950 50  0001 C CNN
F 1 "GND" H 6900 3050 50  0000 C CNN
F 2 "" H 6900 3200 60  0000 C CNN
F 3 "" H 6900 3200 60  0000 C CNN
	1    6900 3200
	1    0    0    -1  
$EndComp
Wire Wire Line
	6550 2950 6900 2950
Wire Wire Line
	6900 2950 6900 3200
Wire Wire Line
	6550 3050 6900 3050
Connection ~ 6900 3050
Wire Wire Line
	6550 3150 6900 3150
Connection ~ 6900 3150
Wire Wire Line
	3550 2000 3750 2000
Wire Wire Line
	3550 1900 3750 1900
Wire Wire Line
	3550 1700 3750 1700
Wire Wire Line
	3550 1600 3750 1600
Wire Wire Line
	3550 1500 3750 1500
Wire Wire Line
	3550 1400 3750 1400
Wire Wire Line
	3550 1300 3750 1300
Wire Wire Line
	3550 1200 3750 1200
Text Label 3750 2000 0    60   ~ 0
IO0
Text Label 3750 1900 0    60   ~ 0
IO1
Text Label 3750 1700 0    60   ~ 0
IO2
Text Label 3750 1600 0    60   ~ 0
IO3
Text Label 3750 1500 0    60   ~ 0
IO4
Text Label 3750 1400 0    60   ~ 0
IO5
Text Label 3750 1300 0    60   ~ 0
IO6
Text Label 3750 1200 0    60   ~ 0
IO7
$Comp
L HEADER_02X07_SMD P8
U 1 1
P 6300 4300
F 0 "P8" H 6300 4700 50  0000 C CNN
F 1 "HEADER_02X07_SMD" H 6300 3900 50  0000 C CNN
F 2 "mixed_signal_controller:HEADER_02x07_SMD" H 6300 3100 60  0001 C CNN
F 3 "" H 6300 3100 60  0000 C CNN
F 4 "digikey" H 6400 4800 60  0001 C CNN "Vendor"
F 5 "S9186-ND" H 6500 4900 60  0001 C CNN "PartNumber"
F 6 "CONN HEADR 2.54MM 14POS GOLD SMD" H 6600 5000 60  0001 C CNN "Description"
	1    6300 4300
	1    0    0    -1  
$EndComp
Wire Wire Line
	6050 4300 5800 4300
Wire Wire Line
	6050 4400 5800 4400
Wire Wire Line
	6050 4500 5800 4500
Wire Wire Line
	6050 4600 5800 4600
Text Label 5800 4300 0    60   ~ 0
IO16
Text Label 5800 4400 0    60   ~ 0
IO18
Text Label 5800 4500 0    60   ~ 0
IO20
Text Label 5800 4600 0    60   ~ 0
IO22
Wire Wire Line
	6550 4300 6600 4300
Wire Wire Line
	6550 4400 6600 4400
Wire Wire Line
	6550 4500 6600 4500
Wire Wire Line
	6550 4600 6600 4600
Text Label 6600 4300 0    60   ~ 0
IO17
Text Label 6600 4400 0    60   ~ 0
IO19
Text Label 6600 4500 0    60   ~ 0
IO21
Text Label 6600 4600 0    60   ~ 0
IO23
$Comp
L +5V #PWR035
U 1 1
P 5850 4150
F 0 "#PWR035" H 5850 4000 50  0001 C CNN
F 1 "+5V" H 5850 4290 50  0000 C CNN
F 2 "" H 5850 4150 60  0000 C CNN
F 3 "" H 5850 4150 60  0000 C CNN
	1    5850 4150
	1    0    0    -1  
$EndComp
Wire Wire Line
	6050 4200 5850 4200
Wire Wire Line
	5850 4200 5850 4150
$Comp
L VAA #PWR036
U 1 1
P 5950 3900
F 0 "#PWR036" H 5950 3960 30  0001 C CNN
F 1 "VAA" H 5950 4010 30  0000 C CNN
F 2 "" H 5950 3900 60  0000 C CNN
F 3 "" H 5950 3900 60  0000 C CNN
	1    5950 3900
	1    0    0    -1  
$EndComp
Wire Wire Line
	5950 3900 5950 4100
Wire Wire Line
	5950 4100 6050 4100
Wire Wire Line
	6050 4000 5950 4000
Connection ~ 5950 4000
$Comp
L GND #PWR037
U 1 1
P 6900 4250
F 0 "#PWR037" H 6900 4000 50  0001 C CNN
F 1 "GND" H 6900 4100 50  0000 C CNN
F 2 "" H 6900 4250 60  0000 C CNN
F 3 "" H 6900 4250 60  0000 C CNN
	1    6900 4250
	1    0    0    -1  
$EndComp
Wire Wire Line
	6550 4000 6900 4000
Wire Wire Line
	6900 4000 6900 4250
Wire Wire Line
	6550 4100 6900 4100
Connection ~ 6900 4100
Wire Wire Line
	6550 4200 6900 4200
Connection ~ 6900 4200
$Comp
L HEADER_02X07_SMD P7
U 1 1
P 7650 3250
F 0 "P7" H 7650 3650 50  0000 C CNN
F 1 "HEADER_02X07_SMD" H 7650 2850 50  0000 C CNN
F 2 "mixed_signal_controller:HEADER_02x07_SMD" H 7650 2050 60  0001 C CNN
F 3 "" H 7650 2050 60  0000 C CNN
F 4 "digikey" H 7750 3750 60  0001 C CNN "Vendor"
F 5 "S9186-ND" H 7850 3850 60  0001 C CNN "PartNumber"
F 6 "CONN HEADR 2.54MM 14POS GOLD SMD" H 7950 3950 60  0001 C CNN "Description"
	1    7650 3250
	1    0    0    -1  
$EndComp
Wire Wire Line
	7400 3250 7150 3250
Wire Wire Line
	7400 3350 7150 3350
Wire Wire Line
	7400 3450 7150 3450
Wire Wire Line
	7400 3550 7150 3550
Text Label 7150 3250 0    60   ~ 0
IO8
Text Label 7150 3350 0    60   ~ 0
IO10
Text Label 7150 3450 0    60   ~ 0
IO12
Text Label 7150 3550 0    60   ~ 0
IO14
Wire Wire Line
	7900 3250 7950 3250
Wire Wire Line
	7900 3350 7950 3350
Wire Wire Line
	7900 3450 7950 3450
Wire Wire Line
	7900 3550 7950 3550
Text Label 7950 3250 0    60   ~ 0
IO9
Text Label 7950 3350 0    60   ~ 0
IO11
Text Label 7950 3450 0    60   ~ 0
IO13
Text Label 7950 3550 0    60   ~ 0
IO15
$Comp
L +5V #PWR038
U 1 1
P 7200 3100
F 0 "#PWR038" H 7200 2950 50  0001 C CNN
F 1 "+5V" H 7200 3240 50  0000 C CNN
F 2 "" H 7200 3100 60  0000 C CNN
F 3 "" H 7200 3100 60  0000 C CNN
	1    7200 3100
	1    0    0    -1  
$EndComp
Wire Wire Line
	7400 3150 7200 3150
Wire Wire Line
	7200 3150 7200 3100
$Comp
L VAA #PWR039
U 1 1
P 7300 2850
F 0 "#PWR039" H 7300 2910 30  0001 C CNN
F 1 "VAA" H 7300 2960 30  0000 C CNN
F 2 "" H 7300 2850 60  0000 C CNN
F 3 "" H 7300 2850 60  0000 C CNN
	1    7300 2850
	1    0    0    -1  
$EndComp
Wire Wire Line
	7300 2850 7300 3050
Wire Wire Line
	7300 3050 7400 3050
Wire Wire Line
	7400 2950 7300 2950
Connection ~ 7300 2950
$Comp
L GND #PWR040
U 1 1
P 8250 3200
F 0 "#PWR040" H 8250 2950 50  0001 C CNN
F 1 "GND" H 8250 3050 50  0000 C CNN
F 2 "" H 8250 3200 60  0000 C CNN
F 3 "" H 8250 3200 60  0000 C CNN
	1    8250 3200
	1    0    0    -1  
$EndComp
Wire Wire Line
	7900 2950 8250 2950
Wire Wire Line
	8250 2950 8250 3200
Wire Wire Line
	7900 3050 8250 3050
Connection ~ 8250 3050
Wire Wire Line
	7900 3150 8250 3150
Connection ~ 8250 3150
$Comp
L HEADER_02X07_SMD P9
U 1 1
P 7650 4300
F 0 "P9" H 7650 4700 50  0000 C CNN
F 1 "HEADER_02X07_SMD" H 7650 3900 50  0000 C CNN
F 2 "mixed_signal_controller:HEADER_02x07_SMD" H 7650 3100 60  0001 C CNN
F 3 "" H 7650 3100 60  0000 C CNN
F 4 "digikey" H 7750 4800 60  0001 C CNN "Vendor"
F 5 "S9186-ND" H 7850 4900 60  0001 C CNN "PartNumber"
F 6 "CONN HEADR 2.54MM 14POS GOLD SMD" H 7950 5000 60  0001 C CNN "Description"
	1    7650 4300
	1    0    0    -1  
$EndComp
Wire Wire Line
	7400 4300 7150 4300
Wire Wire Line
	7400 4400 7150 4400
Wire Wire Line
	7400 4500 7150 4500
Wire Wire Line
	7400 4600 7150 4600
Text Label 7150 4300 0    60   ~ 0
IO24
Text Label 7150 4400 0    60   ~ 0
IO26
Text Label 7150 4500 0    60   ~ 0
IO28
Text Label 7150 4600 0    60   ~ 0
IO30
Wire Wire Line
	7900 4300 7950 4300
Wire Wire Line
	7900 4400 7950 4400
Wire Wire Line
	7900 4500 7950 4500
Wire Wire Line
	7900 4600 7950 4600
Text Label 7950 4300 0    60   ~ 0
IO25
Text Label 7950 4400 0    60   ~ 0
IO27
Text Label 7950 4500 0    60   ~ 0
IO29
Text Label 7950 4600 0    60   ~ 0
IO31
$Comp
L +5V #PWR041
U 1 1
P 7200 4150
F 0 "#PWR041" H 7200 4000 50  0001 C CNN
F 1 "+5V" H 7200 4290 50  0000 C CNN
F 2 "" H 7200 4150 60  0000 C CNN
F 3 "" H 7200 4150 60  0000 C CNN
	1    7200 4150
	1    0    0    -1  
$EndComp
Wire Wire Line
	7400 4200 7200 4200
Wire Wire Line
	7200 4200 7200 4150
$Comp
L VAA #PWR042
U 1 1
P 7300 3900
F 0 "#PWR042" H 7300 3960 30  0001 C CNN
F 1 "VAA" H 7300 4010 30  0000 C CNN
F 2 "" H 7300 3900 60  0000 C CNN
F 3 "" H 7300 3900 60  0000 C CNN
	1    7300 3900
	1    0    0    -1  
$EndComp
Wire Wire Line
	7300 3900 7300 4100
Wire Wire Line
	7300 4100 7400 4100
Wire Wire Line
	7400 4000 7300 4000
Connection ~ 7300 4000
$Comp
L GND #PWR043
U 1 1
P 8250 4250
F 0 "#PWR043" H 8250 4000 50  0001 C CNN
F 1 "GND" H 8250 4100 50  0000 C CNN
F 2 "" H 8250 4250 60  0000 C CNN
F 3 "" H 8250 4250 60  0000 C CNN
	1    8250 4250
	1    0    0    -1  
$EndComp
Wire Wire Line
	7900 4000 8250 4000
Wire Wire Line
	8250 4000 8250 4250
Wire Wire Line
	7900 4100 8250 4100
Connection ~ 8250 4100
Wire Wire Line
	7900 4200 8250 4200
Connection ~ 8250 4200
$Comp
L ARDUINO_MEGA ARDUINO1
U 1 1
P 2500 3350
F 0 "ARDUINO1" H 2550 6100 60  0000 C CNN
F 1 "ARDUINO_MEGA" H 2500 650 60  0000 C CNN
F 2 "mixed_signal_controller:ARDUINO_MEGA_SHIELD" H 2450 6000 60  0001 C CNN
F 3 "" H 2550 6100 60  0000 C CNN
F 4 "digikey" H 2650 6200 60  0001 C CNN "Vendor"
F 5 "1050-1018-ND" H 2750 6300 60  0001 C CNN "PartNumber"
F 6 "BOARD MCU MEGA2560" H 2850 6400 60  0001 C CNN "Description"
	1    2500 3350
	1    0    0    -1  
$EndComp
Wire Wire Line
	3550 4000 3750 4000
Wire Wire Line
	3550 4100 3750 4100
Wire Wire Line
	3550 4200 3750 4200
Wire Wire Line
	3550 4300 3750 4300
Wire Wire Line
	3550 4400 3750 4400
Wire Wire Line
	3550 4500 3750 4500
Wire Wire Line
	3550 4600 3750 4600
Wire Wire Line
	3550 4700 3750 4700
Wire Wire Line
	3550 4850 3750 4850
Wire Wire Line
	3550 4950 3750 4950
Wire Wire Line
	3550 5050 3750 5050
Wire Wire Line
	3550 5150 3750 5150
Wire Wire Line
	3550 5250 3750 5250
Wire Wire Line
	3550 5350 3750 5350
Wire Wire Line
	3550 5450 3750 5450
Wire Wire Line
	3550 5550 3750 5550
Text Label 3750 4000 0    60   ~ 0
IO8
Text Label 3750 4100 0    60   ~ 0
IO9
Text Label 3750 4200 0    60   ~ 0
IO10
Text Label 3750 4300 0    60   ~ 0
IO11
Text Label 3750 4400 0    60   ~ 0
IO12
Text Label 3750 4500 0    60   ~ 0
IO13
Text Label 3750 4600 0    60   ~ 0
IO14
Text Label 3750 4700 0    60   ~ 0
IO15
Text Label 3750 4850 0    60   ~ 0
IO16
Text Label 3750 4950 0    60   ~ 0
IO17
Text Label 3750 5050 0    60   ~ 0
IO18
Text Label 3750 5150 0    60   ~ 0
IO19
Text Label 3750 5250 0    60   ~ 0
IO20
Text Label 3750 5350 0    60   ~ 0
IO21
Text Label 3750 5450 0    60   ~ 0
IO22
Text Label 3750 5550 0    60   ~ 0
IO23
Wire Wire Line
	1350 5050 1000 5050
Wire Wire Line
	1350 5150 1000 5150
Wire Wire Line
	1350 5800 1000 5800
Wire Wire Line
	1350 5700 1000 5700
Wire Wire Line
	1350 5600 1000 5600
Wire Wire Line
	1350 5500 1000 5500
Wire Wire Line
	1350 5350 1000 5350
Wire Wire Line
	1350 5250 1000 5250
Text Label 1000 5050 0    60   ~ 0
IO24
Text Label 1000 5150 0    60   ~ 0
IO25
Text Label 1000 5250 0    60   ~ 0
IO26
Text Label 1000 5350 0    60   ~ 0
IO27
Text Label 1000 5500 0    60   ~ 0
IO28
Text Label 1000 5600 0    60   ~ 0
IO29
Text Label 1000 5700 0    60   ~ 0
IO30
Text Label 1000 5800 0    60   ~ 0
IO31
$EndSCHEMATC
